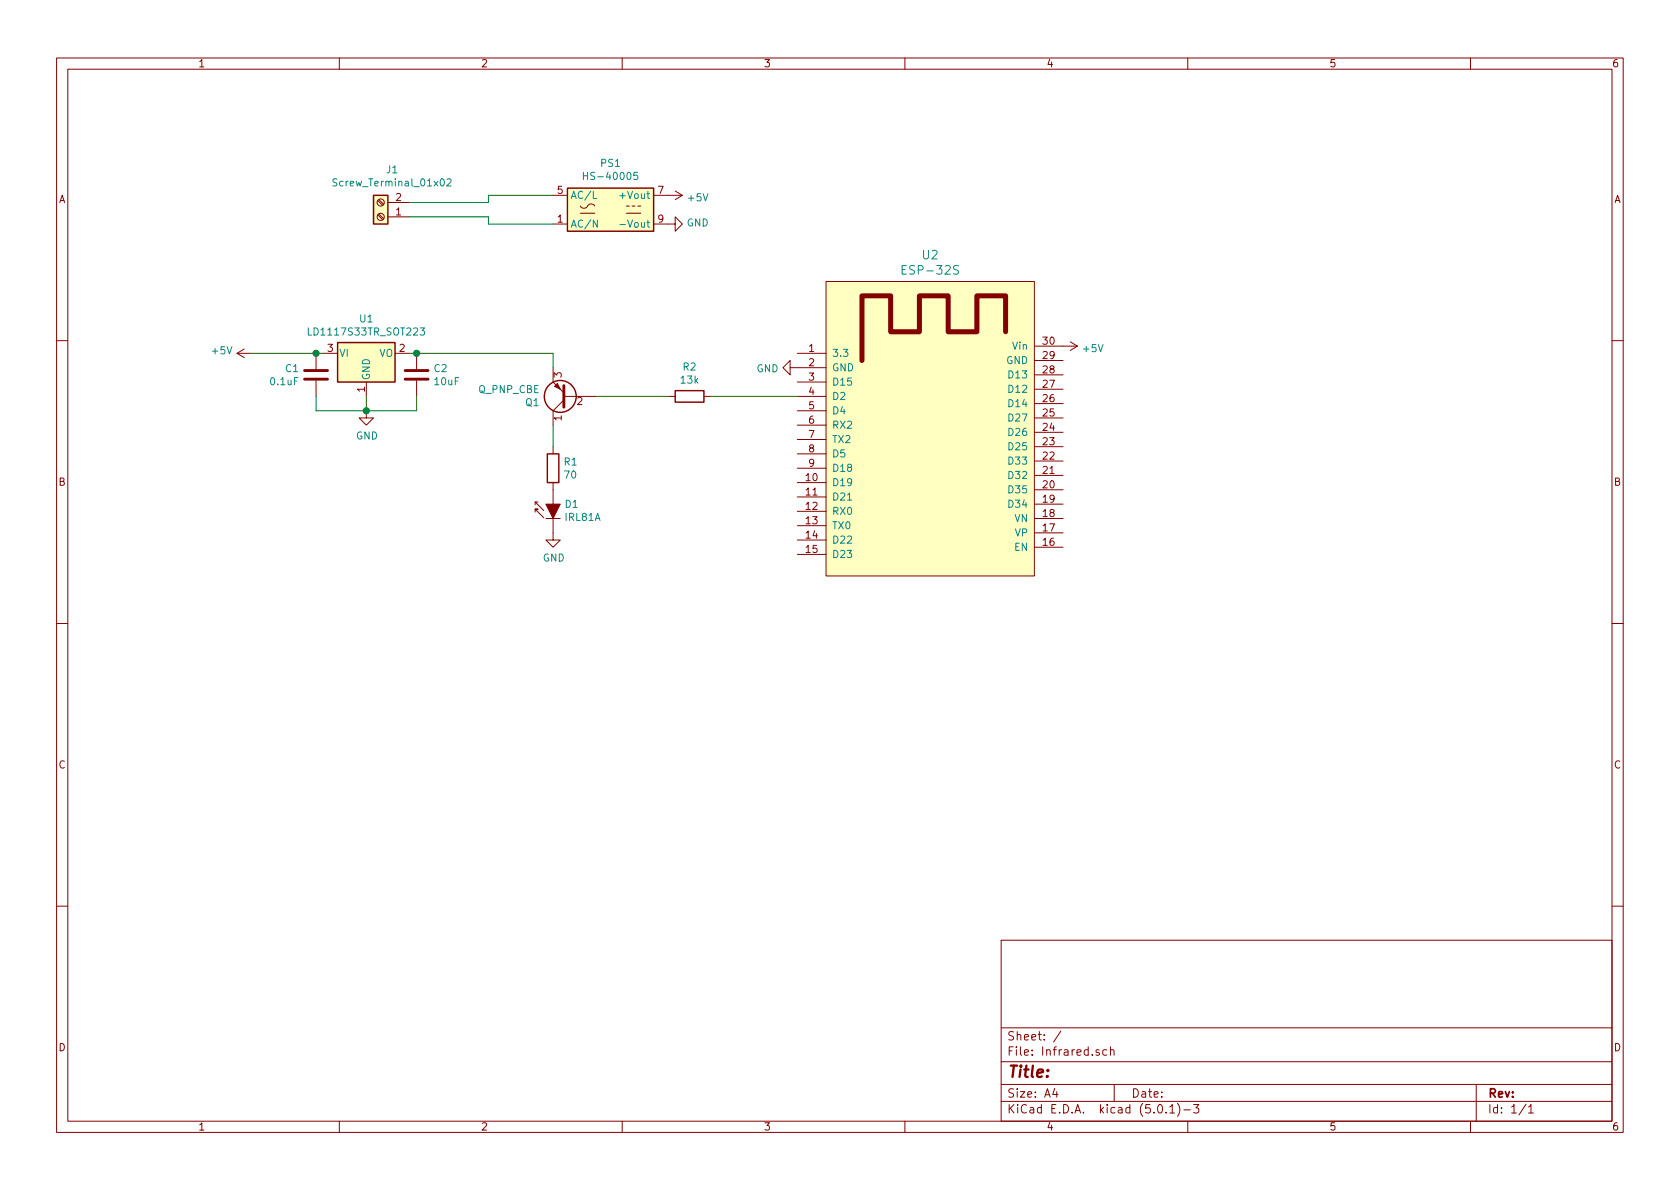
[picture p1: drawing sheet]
<svg xmlns="http://www.w3.org/2000/svg" width="297mm" height="210mm" viewBox="0 0 297 210" stroke-linecap="round" stroke-linejoin="round" font-family="sans-serif">
<g fill="none" stroke="#840000" stroke-width=".18">
<path d="M10 10.3h277v189.9h-277zM12 12.2h273v186.1h-273zM60 10.3v1.9M110 10.3v1.9M160 10.3v1.9M210 10.3v1.9M260 10.3v1.9M66.8 35.5l.9 .8M66.8 38l.9 .9M67 35.3l.8 .8M67 37.8l.8 .9M68.6 38.3h3.8"/>
<path d="M68.6 35.8h3.8M97.8 39.6h2.5M97.8 34.5h2.5M102.6 36.4a.81 .81 0 0 0 .8 .4 .81 .81 0 0 0 .7-.6 .73 .73 0 0 1 1.1 .2M102.6 37.7h2.6M110.7 37.7h2.6M110.7 36.4h.6M111.8 36.4h.5M112.8 36.4h.5M115.6 39.6h3.8v-1.3l1.2 1.3-1.2 1.3v-1.3M115.6 34.5h5M119.4 33.8l1.2 .7"/>
<path d="M120.6 34.5l-1.2 .8M146 49.8h36.9v52h-36.9zM10 60.2h2M41.9 62.5h2.5M41.9 62.5l1.3 .7M43.2 61.7l-1.3 .8M55.9 62.5v2.8M55.9 67.3v2.8M57.1 62.5h2.6M64.8 72.6v1.3h1.2l-1.2 1.3-1.3-1.3h1.3M64.8 67.6v2.5M69.8 62.5h2.6"/>
<path d="M73.7 62.5v2.8M73.7 67.3v2.8M97.8 65v2.6l1.9 1.9M97.8 79v1.3M99.7 70.1h5.7M99.7 70.7l-1.9 1.9v2.6M118.1 70.1h1.3M124.5 70.1h1.2M139.7 65v-1.3l-1.3 1.3 1.3 1.3v-1.3h6.3M141 62.5h5M141 67.6h5M141 70.1h5"/>
<path d="M141 72.6h5M141 75.2h5M141 77.7h5M182.9 79h5.1M182.9 76.4h5.1M182.9 73.9h5.1M182.9 71.4h5.1M182.9 68.8h5.1M182.9 66.3h5.1M182.9 63.7h5.1M182.9 61.2h7.6M189.2 60.4l1.3 .8"/>
<path d="M190.5 61.2l-1.3 .8M285 60.2h2M94.6 90.5v-.5h.5h-.5l1.5 1.6M94.6 88.8v.5M95.1 88.8h-.5l1.5 1.5M96.5 91.7h2.6M97.8 91.7v3.8h1.3l-1.3 1.3-1.3-1.3h1.3M97.8 85.3v3.8M141 85.3h5M141 87.9h5M141 90.4h5M141 93h5"/>
<path d="M141 95.5h5M141 98h5M141 80.3h5M141 82.8h5M182.9 96.8h5.1M182.9 94.2h5.1M182.9 91.7h5.1M182.9 89.1h5.1M182.9 86.6h5.1M182.9 84.1h5.1M182.9 81.5h5.1M10 110.3h2"/>
<path d="M285 110.3h2M10 160.2h2M177 166.3h108v32h-108zM285 160.2h2M60 198.3v1.9M110 198.3v1.9M160 198.3v1.9M177 194.8h108M177 191.8h108M177 187.8h108M177 181.8h108M186.5 192.5l-.4 1h1"/>
<path d="M186.8 193v1M187.6 182.3l-1.3 2M194.3 185.7l-.3-.1-.2 .2v.2l.5 .2v.3h-.5M195.7 185.7l-.4-.1-.3 .3v.6l.3 .1 .4-.1M196.3 185.7l.2-.1 .4 .1 .1 .9M196.3 185.1v1.5M197 191.8v3M204.8 195.5l.4-.2a.94 .94 0 0 1 0 1.5 .79 .79 0 0 1-.4-1.3zM206.2 196.7v.1M206.8 195.8l.5-.5v1.5M206.8 196.8h.9M208.2 195.1a1.71 1.71 0 0 1 0 2.3"/>
<path d="M209.3 196.3h1.2M210 198.3v1.9M211 195.3h1l-.5 .6 .4 .1v.7l-.2 .1-.7-.1M260 198.3v1.9M261 191.8v6.5M269.8 195.2l-1.2 2M270.3 195.8l.4-.5v1.5M270.3 196.8h.8"/>
<circle cx="67.3" cy="35.8" r=".63"/>
<circle cx="67.3" cy="38.3" r=".63"/>
</g>
<g fill="#ffffc2" stroke="#ffffc2" stroke-width=".18">
<path d="M146 49.8h36.9v52h-36.9z"/>
<path d="M100.3 33.3h15.3v7.6h-15.3z"/>
<path d="M66 34.5h2.6v5.1h-2.6z"/>
<path d="M59.7 60.6h10.1v7h-10.1z"/>
</g>
<path d="M177.8 58.7v-6.4h-5.1v6.4h-5.1v-6.4h-5v6.4h-5.1v-6.4h-5.1v11.4" fill="none" stroke="#840000" stroke-width=".89"/>
<path d="M59.6 31.7l-.5-.1-.2 .1 .1 .5 .5 .2 .1 .3-.3 .2-.4-.1M79 31.7l.5-.1 .3 .4-.1 .2-.7 .7h.8M103.1 30.5v1.2M103.1 31.1h.8M104.9 33.8v1.3h.6M105.6 38.9v1.3l-.7-1.3v1.3M109.6 39.7h1M112.7 30.5h-.6l-.1 .6 .2-.1 .5 .1v.5l-.2 .1-.5-.1M54.5 58v1.3h.6M74.3 58h.8l-.4 .5 .3 .1v.6l-.5 .1-.2-.2M159.5 47.7h.5M160.2 47h-.7v1.5h.7" fill="none" stroke="#008484" stroke-width=".18"/>
<g fill="none" stroke="#840000" stroke-width=".25">
<path d="M66 34.5h2.6v5.1h-2.6zM100.3 33.3h15.3v7.6h-15.3zM59.7 60.6h10.1v7h-10.1zM119.4 69.1h5.1v2h-5.1zM96.8 80.3h2v5h-2z"/>
<circle cx="99.1" cy="70.1" r="2.82"/>
</g>
<path d="M72.4 38.3h14v1.3h11.4M97.8 34.5h-11.4v1.3h-14M44.4 62.5h12.7M55.9 70.1v2.5h17.8v-2.5M64.8 70.1v2.5M72.4 62.5h25.4v2.5M97.8 75.2v3.8M105.4 70.1h12.7M125.7 70.1h15.3" fill="none" stroke="#008400" stroke-width=".18"/>
<g fill="#840000" stroke="#840000" stroke-width=".18">
<path d="M96.5 89.1h2.6l-1.3 2.6z"/>
<path d="M98 68.3l.6-.5 .5 1z"/>
</g>
<path d="M53.8 67.1h4.1M53.8 65.5h4.1M71.6 67.1h4.1M71.6 65.5h4.1M99.7 68.2v3.8" fill="none" stroke="#840000" stroke-width=".51"/>
<g fill="#008400" stroke="#008400" stroke-width=".25">
<circle cx="64.8" cy="72.6" r=".51"/>
<circle cx="73.7" cy="62.5" r=".51"/>
<circle cx="55.9" cy="62.5" r=".51"/>
</g>
<text font-size="2.8" fill="#840000" x="178" y="190.5">Title:</text>
<g font-size="2.1" fill="#008484">
<text x="163.1" y="45.9">U2</text>
<text x="160.1" y="48.6">ESP-32S</text>
</g>
<g font-size="2.1" fill="#840000">
<text x="178" y="184">Sheet: /</text>
<text x="178" y="186.7">File: Infrared.sch</text>
<text x="178" y="196.9">KiCad E.D.A. kicad (5.0.1)-3</text>
<text x="178" y="194.1">Size: A4</text>
<text x="200" y="194.1">Date:</text>
<text x="263" y="194.1">Rev:</text>
<text x="263" y="196.9">Id: 1/1</text>
</g>
<g font-size="1.8" fill="#840000">
<text x="35" y="11.9">1</text>
<text x="85" y="11.9">2</text>
<text x="135" y="11.9">3</text>
<text x="185" y="11.9">4</text>
<text x="235" y="11.9">5</text>
<text x="285" y="11.9">6</text>
<text x="10.4" y="35.9">A</text>
<text x="70" y="35.6">2</text>
<text x="98.6" y="34.3">5</text>
<text x="116.4" y="34.3">7</text>
<text x="285.4" y="35.9">A</text>
<text x="70" y="38.1">1</text>
<text x="98.6" y="39.4">1</text>
<text x="116.4" y="39.4">9</text>
<text x="57.9" y="62.2">3</text>
<text x="70.6" y="62.2">2</text>
<text x="143" y="62.2">1</text>
<text x="143" y="64.8">2</text>
<text x="184.5" y="63.5">29</text>
<text x="184.5" y="61">30</text>
<text x="64.5" y="69.3" transform="rotate(-90 64.5 69.3)">1</text>
<text x="99.3" y="66.8" transform="rotate(-90 99.3 66.8)">3</text>
<text x="102.1" y="71.6">2</text>
<text x="143" y="67.3">3</text>
<text x="143" y="69.8">4</text>
<text x="184.5" y="71.1">26</text>
<text x="184.5" y="68.6">27</text>
<text x="184.5" y="66">28</text>
<text x="99.3" y="74.4" transform="rotate(-90 99.3 74.4)">1</text>
<text x="143" y="72.4">5</text>
<text x="143" y="74.9">6</text>
<text x="143" y="77.5">7</text>
<text x="184.5" y="76.2">24</text>
<text x="184.5" y="73.7">25</text>
<text x="143" y="80">8</text>
<text x="143" y="82.5">9</text>
<text x="184.5" y="83.8">21</text>
<text x="184.5" y="81.3">22</text>
<text x="184.5" y="78.7">23</text>
<text x="10.4" y="85.9">B</text>
<text x="142.5" y="85.1">10</text>
<text x="142.5" y="87.6">11</text>
<text x="184.5" y="88.9">19</text>
<text x="184.5" y="86.4">20</text>
<text x="285.4" y="85.9">B</text>
<text x="142.5" y="90.2">12</text>
<text x="142.5" y="92.7">13</text>
<text x="142.5" y="95.2">14</text>
<text x="184.5" y="94">17</text>
<text x="184.5" y="91.4">18</text>
<text x="142.5" y="97.8">15</text>
<text x="184.5" y="96.5">16</text>
<text x="10.4" y="135.9">C</text>
<text x="285.4" y="135.9">C</text>
<text x="10.4" y="185.9">D</text>
<text x="285.4" y="185.9">D</text>
<text x="35" y="199.9">1</text>
<text x="85" y="199.9">2</text>
<text x="135" y="199.9">3</text>
<text x="185" y="199.9">4</text>
<text x="235" y="199.9">5</text>
<text x="285" y="199.9">6</text>
</g>
<g font-size="1.8" fill="#008484">
<text x="106.3" y="29.5">PS1</text>
<text x="59.6" y="33">Screw_Terminal_01x02</text>
<text x="68.4" y="30.7">J1</text>
<text x="100.8" y="35.2">AC/L</text>
<text x="104" y="31.8">HS-40005</text>
<text x="110.1" y="35.2">+Vout</text>
<text x="121.8" y="35.6">+5V</text>
<text x="100.8" y="40.3">AC/N</text>
<text x="110.5" y="40.3">-Vout</text>
<text x="121.4" y="40.1">GND</text>
<text x="55.1" y="59.3">LD1117S33TR_SOT223</text>
<text x="63.7" y="57">U1</text>
<text x="37.6" y="62.7">+5V</text>
<text x="50.5" y="65.8">C1</text>
<text x="59.9" y="63.1">VI</text>
<text x="67" y="63.1">VO</text>
<text x="76.8" y="65.8">C2</text>
<text x="120.8" y="65.5">R2</text>
<text x="133.8" y="65.8">GND</text>
<text x="147.1" y="63.1">3.3</text>
<text x="147.1" y="65.7">GND</text>
<text x="177.9" y="64.4">GND</text>
<text x="179.1" y="61.8">Vin</text>
<text x="191.6" y="62.3">+5V</text>
<text x="47.9" y="68.1">0.1uF</text>
<text x="65.4" y="67.3" transform="rotate(-90 65.4 67.3)">GND</text>
<text x="76.9" y="68.1">10uF</text>
<text x="84.6" y="69.5">Q_PNP_CBE</text>
<text x="93" y="71.8">Q1</text>
<text x="120.4" y="67.8">13k</text>
<text x="147.1" y="68.2">D15</text>
<text x="147.1" y="70.7">D2</text>
<text x="178.6" y="69.5">D12</text>
<text x="178.6" y="66.9">D13</text>
<text x="62.9" y="77.7">GND</text>
<text x="147.1" y="73.3">D4</text>
<text x="147.1" y="75.8">RX2</text>
<text x="178.6" y="77.1">D26</text>
<text x="178.6" y="74.5">D27</text>
<text x="178.6" y="72">D14</text>
<text x="99.8" y="82.3">R1</text>
<text x="147.1" y="78.4">TX2</text>
<text x="147.1" y="80.9">D5</text>
<text x="147.1" y="83.4">D18</text>
<text x="178.6" y="82.2">D33</text>
<text x="178.6" y="79.6">D25</text>
<text x="99.9" y="84.6">70</text>
<text x="99.9" y="89.8">D1</text>
<text x="147.1" y="86">D19</text>
<text x="147.1" y="88.5">D21</text>
<text x="178.6" y="89.8">D34</text>
<text x="178.6" y="87.2">D35</text>
<text x="178.6" y="84.7">D32</text>
<text x="100" y="92.1">IRL81A</text>
<text x="147.1" y="91.1">RX0</text>
<text x="147.1" y="93.6">TX0</text>
<text x="179.4" y="92.3">VN</text>
<text x="179.5" y="94.9">VP</text>
<text x="96" y="99.3">GND</text>
<text x="147.1" y="96.1">D22</text>
<text x="147.1" y="98.7">D23</text>
<text x="179.4" y="97.4">EN</text>
</g>
</svg>
